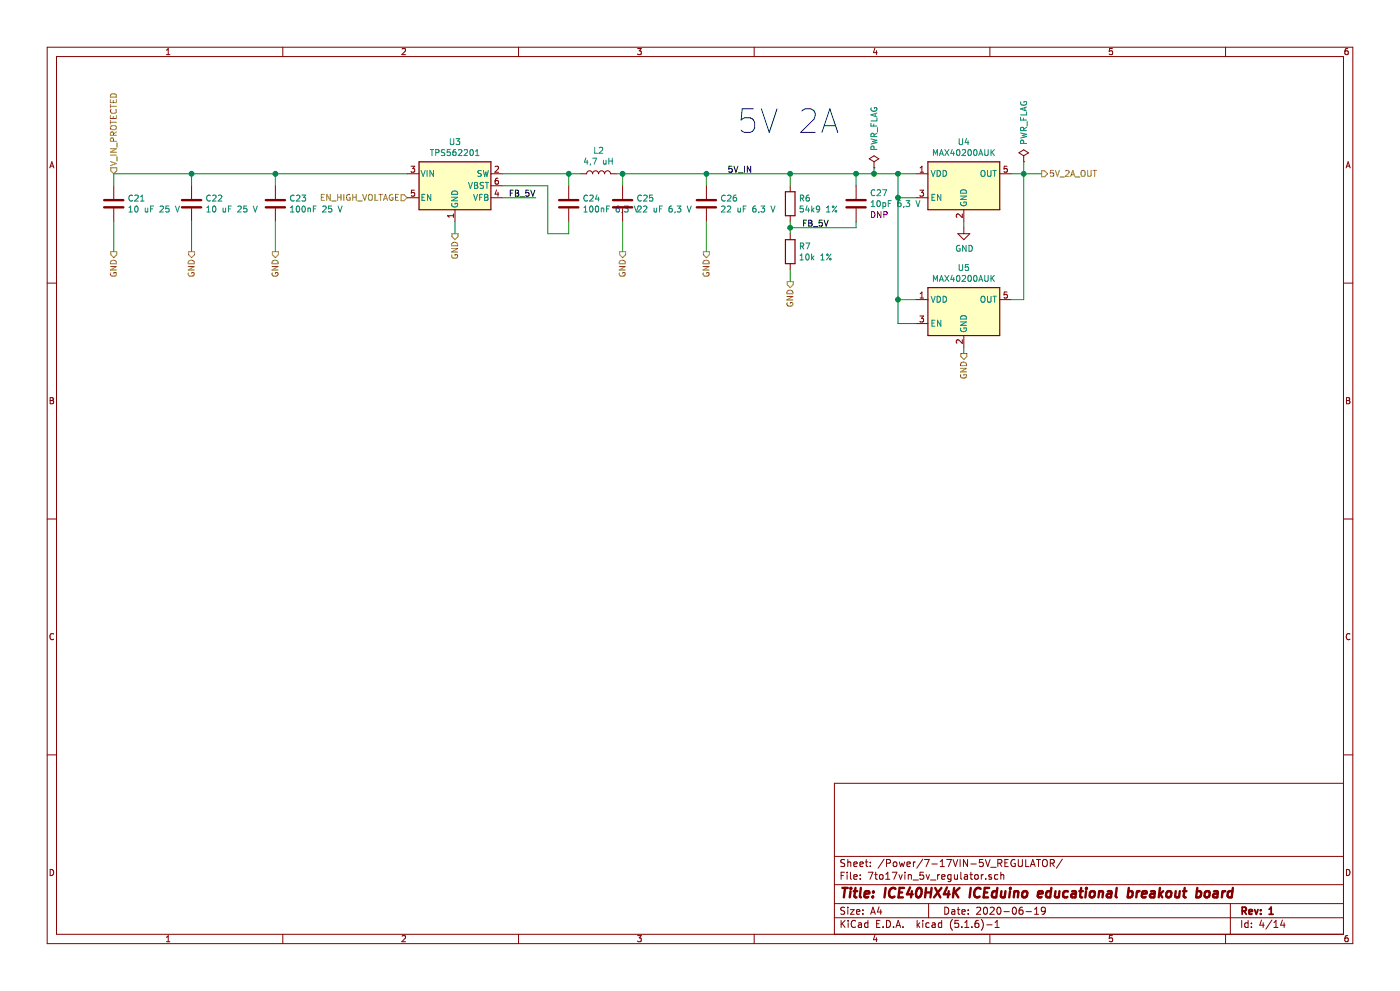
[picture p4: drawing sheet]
EESchema Schematic File Version 4
EELAYER 30 0
EELAYER END
$Descr A4 11693 8268
encoding utf-8
Sheet 4 14
Title "ICE40HX4K ICEduino educational breakout board"
Date "2020-06-19"
Rev "1"
Comp ""
Comment1 ""
Comment2 ""
Comment3 ""
Comment4 ""
$EndDescr
Wire Wire Line
	8550 2500 8550 1450
Wire Wire Line
	8450 2500 8550 2500
Connection ~ 7500 2500
Wire Wire Line
	7500 2700 7500 2500
Wire Wire Line
	7650 2700 7500 2700
Connection ~ 7500 1650
Wire Wire Line
	7500 2500 7500 1650
Wire Wire Line
	7650 2500 7500 2500
$Comp
L Analog_Switch:MAX40200AUK U?
U 1 1
P 8050 2600
AR Path="/5ECD2614/5F4C26A6" Ref="U?"  Part="1" 
AR Path="/5ECD2614/5F1EA733/5F4C26A6" Ref="U5"  Part="1" 
F 0 "U5" H 8050 2967 50  0000 C CNN
F 1 "MAX40200AUK" H 8050 2876 50  0000 C CNN
F 2 "Package_TO_SOT_SMD:SOT-23-5" H 8050 3100 50  0001 C CNN
F 3 "https://datasheets.maximintegrated.com/en/ds/MAX40200.pdf" H 8050 3100 50  0001 C CNN
F 4 "Maxim Integrated" H 8050 2600 50  0001 C CNN "Mfg Name"
F 5 "MAX40200AUK+T" H 8050 2600 50  0001 C CNN "Mfg Part Num"
F 6 "MAX40200AUK+TCT-ND" H 8050 2600 50  0001 C CNN "Digikey"
F 7 "IC DIODE CURRENT SWITCH SOT23-5" H 8050 2600 50  0001 C CNN "Description"
F 8 "Spec" H 325 -1750 50  0001 C CNN "Spec"
	1    8050 2600
	1    0    0    -1  
$EndComp
$Comp
L power:GND #PWR?
U 1 1
P 8050 1900
AR Path="/5ECD2614/5F4C26AC" Ref="#PWR?"  Part="1" 
AR Path="/5ECD2614/5F1EA733/5F4C26AC" Ref="#PWR025"  Part="1" 
F 0 "#PWR025" H 8050 1650 50  0001 C CNN
F 1 "GND" H 8055 1727 50  0000 C CNN
F 2 "" H 8050 1900 50  0001 C CNN
F 3 "" H 8050 1900 50  0001 C CNN
	1    8050 1900
	1    0    0    -1  
$EndComp
Text Label 6075 1450 0    50   ~ 0
5V_IN
Wire Wire Line
	7300 1400 7300 1450
$Comp
L power:PWR_FLAG #FLG?
U 1 1
P 7300 1400
AR Path="/5ECD2614/5F4C26B4" Ref="#FLG?"  Part="1" 
AR Path="/5ECD2614/5F1EA733/5F4C26B4" Ref="#FLG03"  Part="1" 
F 0 "#FLG03" H 7300 1475 50  0001 C CNN
F 1 "PWR_FLAG" V 7300 1725 50  0000 C CNN
F 2 "" H 7300 1400 50  0001 C CNN
F 3 "~" H 7300 1400 50  0001 C CNN
	1    7300 1400
	1    0    0    -1  
$EndComp
Wire Wire Line
	8550 1350 8550 1450
$Comp
L power:PWR_FLAG #FLG?
U 1 1
P 8550 1350
AR Path="/5ECD2614/5F4C26BE" Ref="#FLG?"  Part="1" 
AR Path="/5ECD2614/5F1EA733/5F4C26BE" Ref="#FLG04"  Part="1" 
F 0 "#FLG04" H 8550 1425 50  0001 C CNN
F 1 "PWR_FLAG" V 8550 1675 50  0000 C CNN
F 2 "" H 8550 1350 50  0001 C CNN
F 3 "~" H 8550 1350 50  0001 C CNN
	1    8550 1350
	1    0    0    -1  
$EndComp
Wire Wire Line
	2300 2100 2300 1850
Wire Wire Line
	1600 2100 1600 1850
Wire Wire Line
	950  2100 950  1850
Wire Wire Line
	2300 1550 2300 1450
$Comp
L Device:C C?
U 1 1
P 2300 1700
AR Path="/5ECD2614/5F4C26DF" Ref="C?"  Part="1" 
AR Path="/5ECD2614/5F1EA733/5F4C26DF" Ref="C23"  Part="1" 
F 0 "C23" H 2415 1746 50  0000 L CNN
F 1 "100nF 25 V" H 2415 1655 50  0000 L CNN
F 2 "Capacitor_SMD:C_0603_1608Metric" H 2338 1550 50  0001 C CNN
F 3 "~" H 2300 1700 50  0001 C CNN
F 4 "CAP CER 0.1UF 50V X7R 0603" H 300 -1725 50  0001 C CNN "Description"
F 5 "1276-1000-1-ND" H 300 -1725 50  0001 C CNN "Digikey"
F 6 "Samsung Electro-Mechanics" H 300 -1725 50  0001 C CNN "Mfg Name"
F 7 "CL10B104KB8NNNC" H 300 -1725 50  0001 C CNN "Mfg Part Num"
F 8 "Any" H 300 -1725 50  0001 C CNN "Spec"
	1    2300 1700
	1    0    0    -1  
$EndComp
Wire Wire Line
	1600 1550 1600 1450
Wire Wire Line
	950  1450 950  1550
$Comp
L Device:C C?
U 1 1
P 950 1700
AR Path="/5ECD2614/5F4C26ED" Ref="C?"  Part="1" 
AR Path="/5ECD2614/5F1EA733/5F4C26ED" Ref="C21"  Part="1" 
F 0 "C21" H 1065 1746 50  0000 L CNN
F 1 "10 uF 25 V" H 1065 1655 50  0000 L CNN
F 2 "Capacitor_SMD:C_0805_2012Metric" H 988 1550 50  0001 C CNN
F 3 "~" H 950 1700 50  0001 C CNN
F 4 "Samsung Electro-Mechanics" H 950 1700 50  0001 C CNN "Mfg Name"
F 5 "CL21A106KAYNNNE" H 950 1700 50  0001 C CNN "Mfg Part Num"
F 6 "1276-2891-1-ND" H 950 1700 50  0001 C CNN "Digikey"
F 7 "CAP CER 10UF 25V X5R 0805" H 950 1700 50  0001 C CNN "Description"
F 8 "Any" H 950 1700 50  0001 C CNN "Spec"
	1    950  1700
	1    0    0    -1  
$EndComp
$Comp
L Device:C C?
U 1 1
P 1600 1700
AR Path="/5ECD2614/5F4C26F8" Ref="C?"  Part="1" 
AR Path="/5ECD2614/5F1EA733/5F4C26F8" Ref="C22"  Part="1" 
F 0 "C22" H 1715 1746 50  0000 L CNN
F 1 "10 uF 25 V" H 1715 1655 50  0000 L CNN
F 2 "Capacitor_SMD:C_0805_2012Metric" H 1638 1550 50  0001 C CNN
F 3 "~" H 1600 1700 50  0001 C CNN
F 4 "Samsung Electro-Mechanics" H 1600 1700 50  0001 C CNN "Mfg Name"
F 5 "CL21A106KAYNNNE" H 1600 1700 50  0001 C CNN "Mfg Part Num"
F 6 "1276-2891-1-ND" H 1600 1700 50  0001 C CNN "Digikey"
F 7 "CAP CER 10UF 25V X5R 0805" H 1600 1700 50  0001 C CNN "Description"
F 8 "Any" H 1600 1700 50  0001 C CNN "Spec"
	1    1600 1700
	1    0    0    -1  
$EndComp
Wire Wire Line
	4750 1450 4750 1550
Wire Wire Line
	4750 1450 4200 1450
Connection ~ 4750 1450
Wire Wire Line
	4750 1950 4750 1850
Wire Wire Line
	4575 1950 4750 1950
Wire Wire Line
	4575 1550 4575 1950
Wire Wire Line
	4200 1550 4575 1550
$Comp
L Device:C C?
U 1 1
P 4750 1700
AR Path="/5ECD2614/5F4C270A" Ref="C?"  Part="1" 
AR Path="/5ECD2614/5F1EA733/5F4C270A" Ref="C24"  Part="1" 
F 0 "C24" H 4865 1746 50  0000 L CNN
F 1 "100nF 6,3 V" H 4865 1655 50  0000 L CNN
F 2 "Capacitor_SMD:C_0603_1608Metric" H 4788 1550 50  0001 C CNN
F 3 "~" H 4750 1700 50  0001 C CNN
F 4 "CAP CER 0.1UF 50V X7R 0603" H 300 -1725 50  0001 C CNN "Description"
F 5 "1276-1000-1-ND" H 300 -1725 50  0001 C CNN "Digikey"
F 6 "Samsung Electro-Mechanics" H 300 -1725 50  0001 C CNN "Mfg Name"
F 7 "CL10B104KB8NNNC" H 300 -1725 50  0001 C CNN "Mfg Part Num"
F 8 "Any" H 300 -1725 50  0001 C CNN "Spec"
	1    4750 1700
	1    0    0    -1  
$EndComp
Wire Wire Line
	3800 1950 3800 1850
Wire Wire Line
	4475 1650 4200 1650
Text Label 4475 1650 2    50   ~ 0
FB_5V
Text Notes 6150 1125 0    197  ~ 0
5V 2A
Wire Wire Line
	7500 1450 7650 1450
Wire Wire Line
	7500 1650 7500 1450
Wire Wire Line
	7650 1650 7500 1650
Connection ~ 7150 1450
Wire Wire Line
	7150 1450 7300 1450
Wire Wire Line
	8450 1450 8550 1450
Wire Wire Line
	8050 1900 8050 1850
$Comp
L Analog_Switch:MAX40200AUK U?
U 1 1
P 8050 1550
AR Path="/5ECD2614/5F4C272D" Ref="U?"  Part="1" 
AR Path="/5ECD2614/5F1EA733/5F4C272D" Ref="U4"  Part="1" 
F 0 "U4" H 8050 1917 50  0000 C CNN
F 1 "MAX40200AUK" H 8050 1826 50  0000 C CNN
F 2 "Package_TO_SOT_SMD:SOT-23-5" H 8050 2050 50  0001 C CNN
F 3 "https://datasheets.maximintegrated.com/en/ds/MAX40200.pdf" H 8050 2050 50  0001 C CNN
F 4 "Maxim Integrated" H 8050 1550 50  0001 C CNN "Mfg Name"
F 5 "MAX40200AUK+T" H 8050 1550 50  0001 C CNN "Mfg Part Num"
F 6 "MAX40200AUK+TCT-ND" H 8050 1550 50  0001 C CNN "Digikey"
F 7 "IC DIODE CURRENT SWITCH SOT23-5" H 8050 1550 50  0001 C CNN "Description"
F 8 "Spec" H 325 -1750 50  0001 C CNN "Spec"
	1    8050 1550
	1    0    0    -1  
$EndComp
Wire Wire Line
	6600 1450 7150 1450
Connection ~ 6600 1450
Wire Wire Line
	6600 1550 6600 1450
Connection ~ 5900 1450
Wire Wire Line
	7150 1450 7150 1550
Wire Wire Line
	5900 1450 6600 1450
Wire Wire Line
	6600 1900 7150 1900
Wire Wire Line
	7150 1850 7150 1900
$Comp
L Device:C C?
U 1 1
P 7150 1700
AR Path="/5ECD2614/5F4C2741" Ref="C?"  Part="1" 
AR Path="/5ECD2614/5F1EA733/5F4C2741" Ref="C27"  Part="1" 
F 0 "C27" H 7265 1791 50  0000 L CNN
F 1 "10pF 6,3 V" H 7265 1700 50  0000 L CNN
F 2 "Capacitor_SMD:C_0603_1608Metric" H 7188 1550 50  0001 C CNN
F 3 "~" H 7150 1700 50  0001 C CNN
F 4 "DNP" H 7265 1609 50  0000 L CNN "DNP"
F 5 "CAP CER 10PF 50V C0G/NP0 0603" H 325 -1750 50  0001 C CNN "Description"
F 6 "1276-1027-1-ND" H 325 -1750 50  0001 C CNN "Digikey"
F 7 "Samsung Electro-Mechanics" H 325 -1750 50  0001 C CNN "Mfg Name"
F 8 "CL10C100JB8NNNC" H 325 -1750 50  0001 C CNN "Mfg Part Num"
F 9 "Any" H 325 -1750 50  0001 C CNN "Spec"
	1    7150 1700
	1    0    0    -1  
$EndComp
Wire Wire Line
	6600 1900 6600 1850
Connection ~ 6600 1900
Text Label 6925 1900 2    50   ~ 0
FB_5V
Wire Wire Line
	6600 1950 6600 1900
Wire Wire Line
	6600 2350 6600 2250
$Comp
L Device:R R?
U 1 1
P 6600 2100
AR Path="/5ECD2614/5F4C2757" Ref="R?"  Part="1" 
AR Path="/5ECD2614/5F1EA733/5F4C2757" Ref="R7"  Part="1" 
F 0 "R7" H 6670 2146 50  0000 L CNN
F 1 "10k 1%" H 6670 2055 50  0000 L CNN
F 2 "Resistor_SMD:R_0603_1608Metric" V 6530 2100 50  0001 C CNN
F 3 "~" H 6600 2100 50  0001 C CNN
F 4 "RES SMD 10K OHM 1% 1/10W 0603" H 275 -1775 50  0001 C CNN "Description"
F 5 "311-10.0KHRCT-ND" H 275 -1775 50  0001 C CNN "Digikey"
F 6 "Yageo" H 275 -1775 50  0001 C CNN "Mfg Name"
F 7 "RC0603FR-0710KL" H 275 -1775 50  0001 C CNN "Mfg Part Num"
F 8 "Any" H 275 -1775 50  0001 C CNN "Spec"
	1    6600 2100
	1    0    0    -1  
$EndComp
$Comp
L Device:R R?
U 1 1
P 6600 1700
AR Path="/5ECD2614/5F4C2762" Ref="R?"  Part="1" 
AR Path="/5ECD2614/5F1EA733/5F4C2762" Ref="R6"  Part="1" 
F 0 "R6" H 6670 1746 50  0000 L CNN
F 1 "54k9 1%" H 6670 1655 50  0000 L CNN
F 2 "Resistor_SMD:R_0603_1608Metric" V 6530 1700 50  0001 C CNN
F 3 "~" H 6600 1700 50  0001 C CNN
F 4 "Yageo" H 6600 1700 50  0001 C CNN "Mfg Name"
F 5 "RC0603FR-0754K9L" H 6600 1700 50  0001 C CNN "Mfg Part Num"
F 6 "311-54.9KHRCT-ND" H 6600 1700 50  0001 C CNN "Digikey"
F 7 "RES SMD 54.9K OHM 1% 1/10W 0603" H 6600 1700 50  0001 C CNN "Description"
F 8 "Any" H 275 -1750 50  0001 C CNN "Spec"
	1    6600 1700
	1    0    0    -1  
$EndComp
Wire Wire Line
	5200 2100 5200 1850
Wire Wire Line
	5900 2100 5900 1850
Wire Wire Line
	5150 1450 5200 1450
Connection ~ 5200 1450
Wire Wire Line
	5900 1450 5900 1550
Wire Wire Line
	5200 1450 5900 1450
Wire Wire Line
	5200 1450 5200 1550
Wire Wire Line
	4850 1450 4750 1450
$Comp
L Device:L L?
U 1 1
P 5000 1450
AR Path="/5ECD2614/5F4C2781" Ref="L?"  Part="1" 
AR Path="/5ECD2614/5F1EA733/5F4C2781" Ref="L2"  Part="1" 
F 0 "L2" V 5190 1450 50  0000 C CNN
F 1 "4,7 uH" V 5099 1450 50  0000 C CNN
F 2 "Inductor_SMD:L_Taiyo-Yuden_NR-50xx" H 5000 1450 50  0001 C CNN
F 3 "~" H 5000 1450 50  0001 C CNN
F 4 "Taiyo Yuden" H 5000 1450 50  0001 C CNN "Mfg Name"
F 5 "NR5040T4R7N" H 5000 1450 50  0001 C CNN "Mfg Part Num"
F 6 "587-2373-1-ND" H 5000 1450 50  0001 C CNN "Digikey"
F 7 "FIXED IND 4.7UH 3.1A 37.7 MOHM" H 5000 1450 50  0001 C CNN "Description"
F 8 "Spec" H 300 -1750 50  0001 C CNN "Spec"
	1    5000 1450
	0    -1   -1   0   
$EndComp
$Comp
L Device:C C?
U 1 1
P 5900 1700
AR Path="/5ECD2614/5F4C278C" Ref="C?"  Part="1" 
AR Path="/5ECD2614/5F1EA733/5F4C278C" Ref="C26"  Part="1" 
F 0 "C26" H 6015 1746 50  0000 L CNN
F 1 "22 uF 6,3 V" H 6015 1655 50  0000 L CNN
F 2 "Capacitor_SMD:C_0603_1608Metric" H 5938 1550 50  0001 C CNN
F 3 "~" H 5900 1700 50  0001 C CNN
F 4 "Murata Electronics North America" H 5900 1700 50  0001 C CNN "Mfg Name"
F 5 "GRM188R60J226MEA0D" H 5900 1700 50  0001 C CNN "Mfg Part Num"
F 6 "490-7611-1-ND" H 5900 1700 50  0001 C CNN "Digikey"
F 7 "CAP CER 22UF 6.3V X5R 0603" H 5900 1700 50  0001 C CNN "Description"
F 8 "Any" H 275 -1725 50  0001 C CNN "Spec"
	1    5900 1700
	1    0    0    -1  
$EndComp
$Comp
L Device:C C?
U 1 1
P 5200 1700
AR Path="/5ECD2614/5F4C2797" Ref="C?"  Part="1" 
AR Path="/5ECD2614/5F1EA733/5F4C2797" Ref="C25"  Part="1" 
F 0 "C25" H 5315 1746 50  0000 L CNN
F 1 "22 uF 6,3 V" H 5315 1655 50  0000 L CNN
F 2 "Capacitor_SMD:C_0603_1608Metric" H 5238 1550 50  0001 C CNN
F 3 "~" H 5200 1700 50  0001 C CNN
F 4 "Murata Electronics North America" H 5200 1700 50  0001 C CNN "Mfg Name"
F 5 "GRM188R60J226MEA0D" H 5200 1700 50  0001 C CNN "Mfg Part Num"
F 6 "490-7611-1-ND" H 5200 1700 50  0001 C CNN "Digikey"
F 7 "CAP CER 22UF 6.3V X5R 0603" H 5200 1700 50  0001 C CNN "Description"
F 8 "Any" H 275 -1725 50  0001 C CNN "Spec"
	1    5200 1700
	1    0    0    -1  
$EndComp
$Comp
L Regulator_Switching:TPS562200 U?
U 1 1
P 3800 1550
AR Path="/5ECD2614/5F4C27A2" Ref="U?"  Part="1" 
AR Path="/5ECD2614/5F1EA733/5F4C27A2" Ref="U3"  Part="1" 
F 0 "U3" H 3800 1917 50  0000 C CNN
F 1 "TPS562201" H 3800 1826 50  0000 C CNN
F 2 "Package_TO_SOT_SMD:SOT-23-6" H 3850 1300 50  0001 L CNN
F 3 "http://www.ti.com/lit/ds/symlink/tps562201.pdf" H 3800 1550 50  0001 C CNN
F 4 "Texas Instruments" H 3800 1550 50  0001 C CNN "Mfg Name"
F 5 "TPS562201DDCR" H 3800 1550 50  0001 C CNN "Mfg Part Num"
F 6 "296-44397-1-ND" H 3800 1550 50  0001 C CNN "Digikey"
F 7 "Buck Switching Regulator IC Positive Adjustable 0.768V 1 Output 2A SOT-23-6 Thin, TSOT-23-6" H 3800 1550 50  0001 C CNN "Description"
F 8 "Spec" H 275 -1750 50  0001 C CNN "Spec"
	1    3800 1550
	1    0    0    -1  
$EndComp
Wire Wire Line
	950  1450 1600 1450
Connection ~ 1600 1450
Connection ~ 2300 1450
Wire Wire Line
	2300 1450 3400 1450
Wire Wire Line
	1600 1450 2300 1450
Wire Wire Line
	7500 1450 7300 1450
Connection ~ 7500 1450
Connection ~ 7300 1450
Wire Wire Line
	8050 2950 8050 2900
Text HLabel 950  1450 1    50   Input ~ 0
V_IN_PROTECTED
Text HLabel 3400 1650 0    50   Input ~ 0
EN_HIGH_VOLTAGE
Connection ~ 8550 1450
Wire Wire Line
	8550 1450 8700 1450
Text HLabel 8700 1450 2    50   Output ~ 0
5V_2A_OUT
Text HLabel 6600 2350 3    50   Output ~ 0
GND
Text HLabel 5900 2100 3    50   Output ~ 0
GND
Text HLabel 5200 2100 3    50   Output ~ 0
GND
Text HLabel 3800 1950 3    50   Output ~ 0
GND
Text HLabel 2300 2100 3    50   Output ~ 0
GND
Text HLabel 1600 2100 3    50   Output ~ 0
GND
Text HLabel 950  2100 3    50   Output ~ 0
GND
Text HLabel 8050 2950 3    50   Output ~ 0
GND
$EndSCHEMATC
